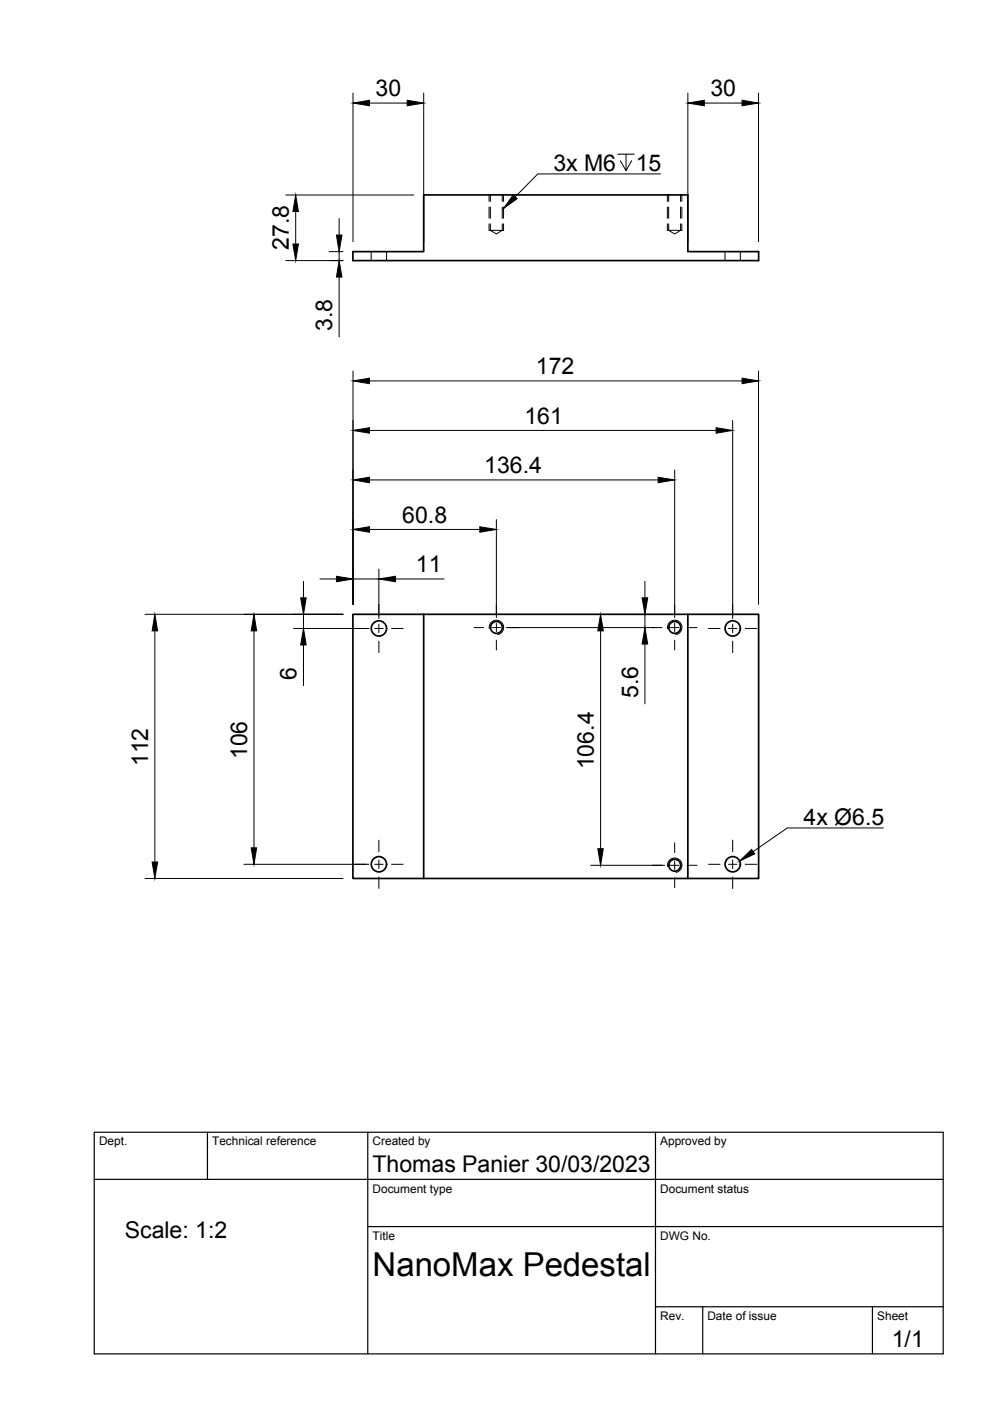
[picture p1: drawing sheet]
<svg xmlns="http://www.w3.org/2000/svg" width="210mm" height="297mm" viewBox="0 0 210 297" stroke-linecap="round" stroke-linejoin="round" font-family="sans-serif">
<!-- layer: Visible -->
<g fill="none" stroke="#000" stroke-width=".36">
<path d="M74.8 53.3h15v-12h56v12h15v2h-86zM89.8 130.2h-15v56.1h15M89.8 130.2h71v56.1h-15M89.8 130.2v56.1M145.8 130.2v56.1M89.8 186.3h56"/>
<circle cx="80.3" cy="133.2" r="1.62"/>
<circle cx="105.3" cy="133" r="1.26"/>
<circle cx="143.1" cy="133" r="1.26"/>
<circle cx="155.4" cy="133.2" r="1.62"/>
<circle cx="80.3" cy="183.2" r="1.62"/>
<circle cx="143.1" cy="183.4" r="1.26"/>
<circle cx="155.4" cy="183.2" r="1.62"/>
</g>
<!-- layer: Hidden -->
<g fill="none" stroke="#000" stroke-width=".21">
<path d="M78.7 53.3v2M82 53.3v2M103.7 48.8h3.1M104 47.5v1.3l1.2 .8 1.3-.8v-1.3M104 41.3v1.4M104 43.9v2.4M106.5 41.3v1.4M106.5 43.9v2.4M141.5 48.8h3.1M141.8 47.5v1.3l1.2 .8 1.3-.8v-1.3M141.8 41.3v1.4M141.8 43.9v2.4"/>
<path d="M144.3 41.3v1.4M144.3 43.9v2.4M153.7 53.3v2M157 53.3v2"/>
</g>
<!-- layer: Hidden Narrow -->
<path d="M103.7 41.3v1.4M103.7 43.9v2.4M103.7 47.5v1.3M106.8 41.3v1.4M106.8 43.9v2.4M106.8 47.5v1.3M141.5 41.3v1.4M141.5 43.9v2.4M141.5 47.5v1.3M144.6 41.3v1.4M144.6 43.9v2.4M144.6 47.5v1.3" fill="none" stroke="#000" stroke-width=".21"/>
<!-- layer: Visible Narrow -->
<path d="M103.7 133.3a1.53 1.53 0 0 1 1.3-1.8 1.53 1.53 0 0 1 1.8 1.3 1.53 1.53 0 0 1-1.3 1.7M141.5 133.3a1.53 1.53 0 0 1 1.3-1.8 1.53 1.53 0 0 1 1.8 1.3 1.53 1.53 0 0 1-1.3 1.7M141.5 183.7a1.53 1.53 0 0 1 1.3-1.8 1.53 1.53 0 0 1 1.8 1.3 1.53 1.53 0 0 1-1.3 1.8" fill="none" stroke="#000" stroke-width=".21"/>
<!-- layer: TITLEBLOCK -->
<path d="M20 240.1h180v46.9h-180zM20 250h180M44 240.1v9.9M78 240.1v46.9M139 240.1v46.9M78 260.1h122M139 277.1h61M149 277.1v9.9M185 277.1v9.9" fill="none" stroke="#000" stroke-width=".25"/>
<!-- layer: FD_Dimensions -->
<g fill="none" stroke="#000" stroke-width=".21">
<path d="M74.8 19.7v31.6M89.8 19.7v31.6M145.8 19.7v31.6M160.8 19.7v31.6M78.3 21.9h8M149.3 21.9h8M60.6 41.3h27.1M60.6 55.3h12.1M62.7 44.8v6.9M69.8 53.3h2.9M71.9 46.3v3.5M71.9 53.3v2"/>
<path d="M71.9 58.7v12.7M74.8 78.7v49.5M160.8 78.7v49.5M78.3 91.3h73.5M78.3 80.8h79M143 99.7v31.2M155.3 89.2v42M78.3 112.3h23.4M78.3 101.8h61.2M105.2 110.2v20.7M30.7 130.2h42M32.8 133.8v49"/>
<path d="M53.8 133.8v46M62.2 133.3h16M64.3 123.3v3.5M64.3 130.2v3.1M64.3 136.7v8.7M67.8 122.8h3.5M74.8 122.8h5.5M80.3 120.7v10.5M83.8 122.8h10.3M107.3 133.1h31.5M127.3 133.8v46.1M134.6 130.2h.1"/>
<path d="M136.7 123.3v3.5M136.7 130.2v2.9M136.7 136.6v12.6M30.7 186.3h42M51.7 183.2h26.5M125.2 183.5h15.7"/>
</g>
<g fill="#000" stroke="#000" stroke-width=".21">
<path d="M74.8 21.9l3.5-.6v1.1zM86.3 21.3l3.5 .6-3.5 .5zM145.8 21.9l3.5-.6v1.1zM157.3 21.3l3.5 .6-3.5 .5zM62.7 41.3l.6 3.5h-1.2zM62.1 51.7h1.2l-.6 3.6zM71.3 49.8h1.2l-.6 3.5zM71.9 55.3l.6 3.4h-1.2zM74.8 91.3l3.5-.6v1.1zM74.8 80.8l3.5-.6v1.2zM151.8 90.7l3.5 .6-3.5 .5zM157.3 80.2l3.5 .6-3.5 .6z"/>
<path d="M74.8 112.3l3.5-.6v1.1zM74.8 101.8l3.5-.6v1.1zM101.7 111.7l3.5 .6-3.5 .5zM139.5 101.2l3.5 .6-3.5 .5zM32.8 130.2l.6 3.6h-1.1zM53.8 130.2l.6 3.6h-1.1zM63.8 126.8h1.1l-.6 3.4zM64.3 133.3l.6 3.4h-1.1zM71.3 122.2l3.5 .6-3.5 .5zM80.3 122.8l3.5-.6v1.1zM127.3 130.2l.6 3.6h-1.2zM136.1 126.8h1.2l-.6 3.4z"/>
<path d="M136.7 133.1l.6 3.5h-1.2zM53.3 179.8h1.1l-.6 3.4zM126.7 179.9h1.2l-.6 3.6zM32.3 182.8h1.1l-.6 3.5z"/>
</g>
<!-- layer: Smart Centers -->
<g fill="none" stroke="#000" stroke-width=".21">
<path d="M75.2 133.3h2.5M79.4 133.3h1.8M80.3 128.1v2.5M80.3 132.4v1.7M80.3 135.9v2.5M83 133.3h2.5M100.5 133.1h2.1M104.4 133.1h1.7M105.2 128.3v2.1M105.2 132.2v1.7M105.2 135.7v2.1M107.9 133.1h2.1"/>
<path d="M138.3 133.1h2.1M142.1 133.1h1.8M143 128.3v2.1M143 132.2v1.7M143 135.7v2.1M145.7 133.1h2.1M150.2 133.3h2.5M154.4 133.3h1.8M155.3 128.1v2.5M155.3 132.4v1.7M155.3 135.9v2.5M158 133.3h2.5"/>
<path d="M80.3 178.1v2.5M143 178.7v2.1M155.3 178.1v2.5M75.2 183.2h2.5M79.4 183.2h1.8M80.3 182.4v1.7M80.3 185.9v2.5M83 183.2h2.5M138.3 183.5h2.1M142.1 183.5h1.8M143 182.5v1.8M143 186.1v2.1"/>
<path d="M145.7 183.5h2.1M150.2 183.2h2.5M154.4 183.2h1.8M155.3 182.4v1.7M155.3 185.9v2.5M158 183.2h2.5"/>
</g>
<!-- layer: Hole Notes -->
<path d="M131 32.7h3.5M132.7 32.7v3.5l-1.2-2.1M133.9 34.1l-1.2 2.1M140.1 36.9h-26.1l-4.8 4.8M187.3 175.5h-20.4l-7.2 5.1" fill="none" stroke="#000" stroke-width=".21"/>
<path d="M108.8 41.3l.8 .8-2.8 2.1zM156.8 182.6l2.5-2.5 .7 .9z" fill="#000" stroke="#000" stroke-width=".21"/>
<text font-size="7" x="79" y="270.6">NanoMax Pedestal</text>
<g font-size="4.9">
<text x="79.6" y="20.4">30</text>
<text x="150.6" y="20.4">30</text>
<text x="117.3" y="36.2">3x M6</text>
<text x="134.8" y="36.2">15</text>
<text x="61.2" y="53" transform="rotate(-90 61.2 53)">27.8</text>
<text x="70.4" y="70.2" transform="rotate(-90 70.4 70.2)">3.8</text>
<text x="113.6" y="79.4">172</text>
<text x="111.2" y="89.8">161</text>
<text x="102.7" y="100.3">136.4</text>
<text x="85.3" y="110.8">60.8</text>
<text x="88.2" y="121.4">11</text>
<text x="62.9" y="144.2" transform="rotate(-90 62.9 144.2)">6</text>
<text x="135.3" y="148" transform="rotate(-90 135.3 148)">5.6</text>
<text x="52.4" y="161" transform="rotate(-90 52.4 161)">106</text>
<text x="31.4" y="162.5" transform="rotate(-90 31.4 162.5)">112</text>
<text x="125.9" y="163.1" transform="rotate(-90 125.9 163.1)">106.4</text>
<text x="170.4" y="174.8">4x Ø6.5</text>
<text x="79" y="248.5">Thomas Panier 30/03/2023</text>
<text x="26.5" y="262.4">Scale: 1:2</text>
<text x="189.1" y="285.7">1/1</text>
</g>
<g font-size="2.5">
<text x="21" y="242.9">Dept.</text>
<text x="45" y="242.9">Technical reference</text>
<text x="79" y="242.9">Created by</text>
<text x="140" y="242.9">Approved by</text>
<text x="79" y="252.8">Document type</text>
<text x="140" y="252.8">Document status</text>
<text x="79" y="262.9">Title</text>
<text x="140" y="262.9">DWG No.</text>
<text x="140" y="279.9">Rev.</text>
<text x="150" y="279.9">Date of issue</text>
<text x="186" y="279.9">Sheet</text>
</g>
</svg>
